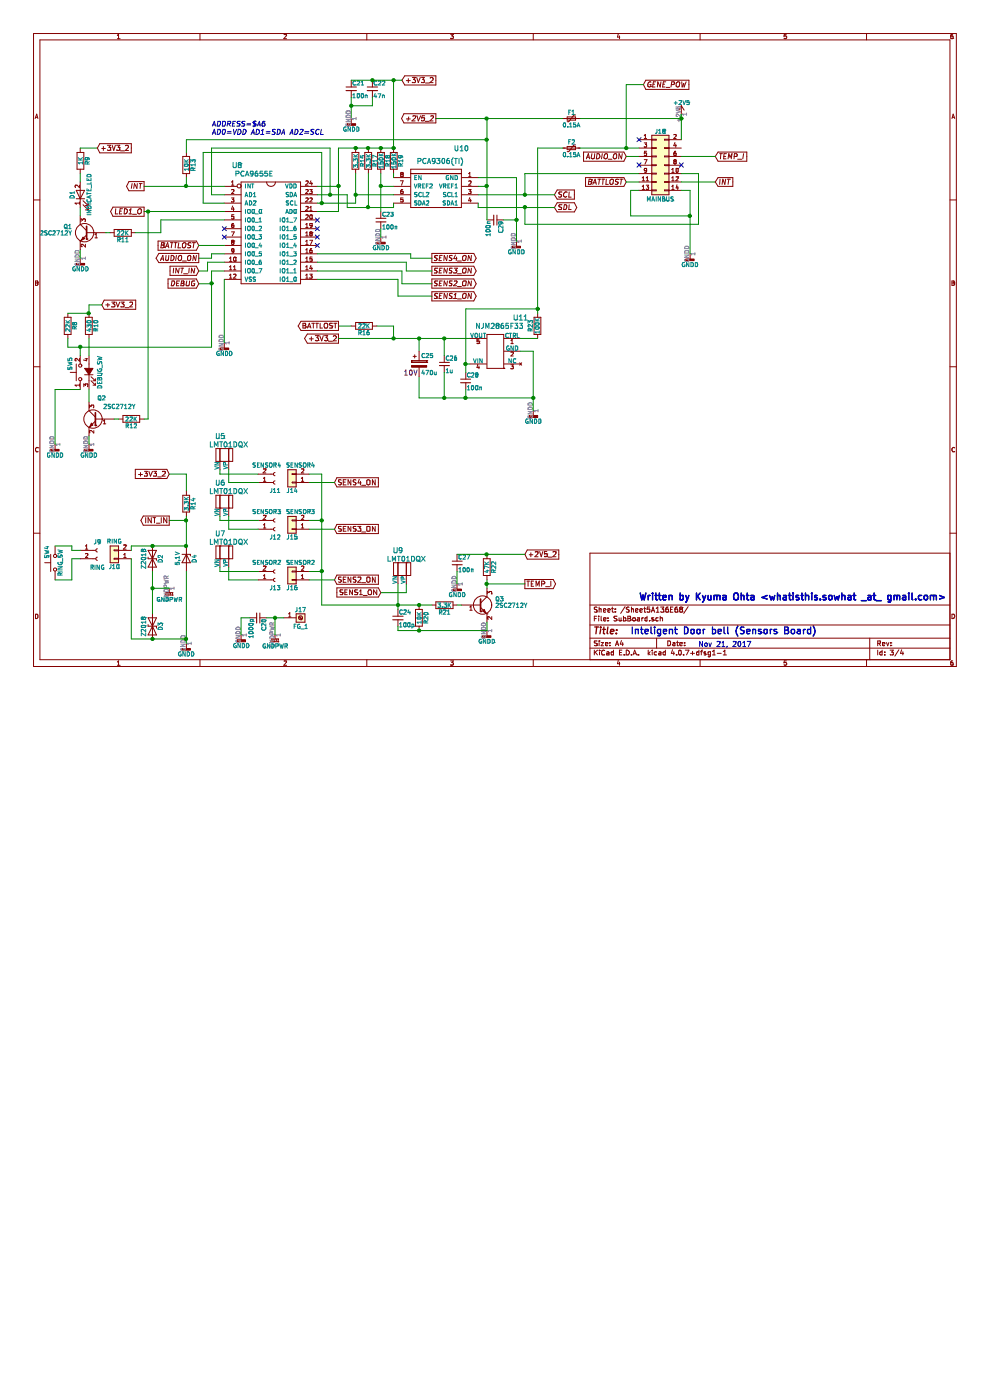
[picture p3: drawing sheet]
EESchema Schematic File Version 2
LIBS:power
LIBS:device
LIBS:switches
LIBS:relays
LIBS:motors
LIBS:transistors
LIBS:conn
LIBS:linear
LIBS:regul
LIBS:74xx
LIBS:cmos4000
LIBS:adc-dac
LIBS:memory
LIBS:xilinx
LIBS:microcontrollers
LIBS:dsp
LIBS:microchip
LIBS:analog_switches
LIBS:motorola
LIBS:texas
LIBS:intel
LIBS:audio
LIBS:interface
LIBS:digital-audio
LIBS:philips
LIBS:display
LIBS:cypress
LIBS:siliconi
LIBS:opto
LIBS:atmel
LIBS:contrib
LIBS:valves
LIBS:PIC32
LIBS:Doorbell_Pic32-cache
EELAYER 25 0
EELAYER END
$Descr A4 11693 8268
encoding utf-8
Sheet 3 4
Title ""
Date ""
Rev ""
Comp ""
Comment1 ""
Comment2 ""
Comment3 ""
Comment4 ""
$EndDescr
$Comp
L R R18
U 1 1
P 4500 1900
F 0 "R18" V 4580 1900 50  0000 C CNN
F 1 "150K" V 4500 1900 50  0000 C CNN
F 2 "Resistors_SMD:R_0805_HandSoldering" V 4430 1900 50  0001 C CNN
F 3 "" H 4500 1900 50  0001 C CNN
	1    4500 1900
	1    0    0    -1  
$EndComp
$Comp
L R R15
U 1 1
P 4200 1900
F 0 "R15" V 4280 1900 50  0000 C CNN
F 1 "3.3K" V 4200 1900 50  0000 C CNN
F 2 "Resistors_SMD:R_0805_HandSoldering" V 4130 1900 50  0001 C CNN
F 3 "" H 4200 1900 50  0001 C CNN
	1    4200 1900
	1    0    0    -1  
$EndComp
Text GLabel 6550 2450 2    60   BiDi Italic 0
SDL
$Comp
L PCA9655E U8
U 1 1
P 3200 2050
F 0 "U8" H 2800 2150 60  0000 C CNN
F 1 "PCA9655E" H 3000 2050 60  0000 C CNN
F 2 "SMD_Packages:SOIC-24" H 3000 2050 60  0001 C CNN
F 3 "" H 3000 2050 60  0001 C CNN
	1    3200 2050
	1    0    0    -1  
$EndComp
$Comp
L PCA9306(TI) U10
U 1 1
P 5150 1850
F 0 "U10" H 4850 1950 60  0000 C CNN
F 1 "PCA9306(TI)" H 5100 1800 60  0000 C CNN
F 2 "divers:SSOP8_0.65" H 5100 1800 60  0001 C CNN
F 3 "" H 5100 1800 60  0001 C CNN
	1    5150 1850
	-1   0    0    -1  
$EndComp
$Comp
L R R19
U 1 1
P 4650 1900
F 0 "R19" V 4730 1900 50  0000 C CNN
F 1 "150K" V 4650 1900 50  0000 C CNN
F 2 "Resistors_SMD:R_0805_HandSoldering" V 4580 1900 50  0001 C CNN
F 3 "" H 4650 1900 50  0001 C CNN
	1    4650 1900
	1    0    0    -1  
$EndComp
$Comp
L R R17
U 1 1
P 4350 1900
F 0 "R17" V 4430 1900 50  0000 C CNN
F 1 "3.3K" V 4350 1900 50  0000 C CNN
F 2 "Resistors_SMD:R_0805_HandSoldering" V 4280 1900 50  0001 C CNN
F 3 "" H 4350 1900 50  0001 C CNN
	1    4350 1900
	1    0    0    -1  
$EndComp
$Comp
L GNDD #PWR027
U 1 1
P 2650 4050
F 0 "#PWR027" H 2650 3800 50  0001 C CNN
F 1 "GNDD" H 2650 3925 50  0000 C CNN
F 2 "" H 2650 4050 50  0001 C CNN
F 3 "" H 2650 4050 50  0001 C CNN
	1    2650 4050
	1    0    0    -1  
$EndComp
$Comp
L GNDD #PWR028
U 1 1
P 6100 2850
F 0 "#PWR028" H 6100 2600 50  0001 C CNN
F 1 "GNDD" H 6100 2725 50  0000 C CNN
F 2 "" H 6100 2850 50  0001 C CNN
F 3 "" H 6100 2850 50  0001 C CNN
	1    6100 2850
	1    0    0    -1  
$EndComp
Text GLabel 6550 2300 2    60   Input Italic 0
SCL
$Comp
L C_Small C29
U 1 1
P 5850 2600
F 0 "C29" H 5860 2670 50  0000 L CNN
F 1 "100n" H 5860 2520 50  0000 L CNN
F 2 "Capacitors_SMD:C_0805_HandSoldering" H 5850 2600 50  0001 C CNN
F 3 "" H 5850 2600 50  0001 C CNN
	1    5850 2600
	0    1    1    0   
$EndComp
$Comp
L +2V5 #PWR029
U 1 1
P 8050 1350
F 0 "#PWR029" H 8050 1200 50  0001 C CNN
F 1 "+2V5" H 8050 1490 50  0000 C CNN
F 2 "" H 8050 1350 50  0001 C CNN
F 3 "" H 8050 1350 50  0001 C CNN
	1    8050 1350
	1    0    0    -1  
$EndComp
$Comp
L GNDD #PWR030
U 1 1
P 4500 2800
F 0 "#PWR030" H 4500 2550 50  0001 C CNN
F 1 "GNDD" H 4500 2675 50  0000 C CNN
F 2 "" H 4500 2800 50  0001 C CNN
F 3 "" H 4500 2800 50  0001 C CNN
	1    4500 2800
	1    0    0    -1  
$EndComp
$Comp
L C_Small C23
U 1 1
P 4500 2600
F 0 "C23" H 4510 2670 50  0000 L CNN
F 1 "100n" H 4510 2520 50  0000 L CNN
F 2 "Capacitors_SMD:C_0805_HandSoldering" H 4500 2600 50  0001 C CNN
F 3 "" H 4500 2600 50  0001 C CNN
	1    4500 2600
	1    0    0    -1  
$EndComp
$Comp
L C_Small C21
U 1 1
P 4150 1050
F 0 "C21" H 4160 1120 50  0000 L CNN
F 1 "100n" H 4160 970 50  0000 L CNN
F 2 "Capacitors_SMD:C_0805_HandSoldering" H 4150 1050 50  0001 C CNN
F 3 "" H 4150 1050 50  0001 C CNN
	1    4150 1050
	1    0    0    -1  
$EndComp
$Comp
L NJM2865F33 U11
U 1 1
P 5800 3850
F 0 "U11" H 5450 3950 60  0000 C CNN
F 1 "NJM2865F33" H 5700 3850 60  0000 C CNN
F 2 "TO_SOT_Packages_SMD:SOT-23-5" H 5700 3850 60  0001 C CNN
F 3 "" H 5700 3850 60  0001 C CNN
	1    5800 3850
	-1   0    0    -1  
$EndComp
$Comp
L GNDD #PWR031
U 1 1
P 6300 4850
F 0 "#PWR031" H 6300 4600 50  0001 C CNN
F 1 "GNDD" H 6300 4725 50  0000 C CNN
F 2 "" H 6300 4850 50  0001 C CNN
F 3 "" H 6300 4850 50  0001 C CNN
	1    6300 4850
	1    0    0    -1  
$EndComp
$Comp
L C_Small C26
U 1 1
P 5250 4300
F 0 "C26" H 5260 4370 50  0000 L CNN
F 1 "1u" H 5260 4220 50  0000 L CNN
F 2 "Capacitors_SMD:C_0805_HandSoldering" H 5250 4300 50  0001 C CNN
F 3 "" H 5250 4300 50  0001 C CNN
	1    5250 4300
	1    0    0    -1  
$EndComp
$Comp
L C_Small C28
U 1 1
P 5500 4500
F 0 "C28" H 5510 4570 50  0000 L CNN
F 1 "100n" H 5510 4420 50  0000 L CNN
F 2 "Capacitors_SMD:C_0805_HandSoldering" H 5500 4500 50  0001 C CNN
F 3 "" H 5500 4500 50  0001 C CNN
	1    5500 4500
	1    0    0    -1  
$EndComp
$Comp
L CP C25
U 1 1
P 4950 4300
F 0 "C25" H 4975 4400 50  0000 L CNN
F 1 "470u" H 4975 4200 50  0000 L CNN
F 2 "Capacitors_THT:CP_Radial_D6.3mm_P2.50mm" H 4988 4150 50  0001 C CNN
F 3 "" H 4950 4300 50  0001 C CNN
F 4 "10V" H 4850 4200 60  0000 C CNN "Voltage"
	1    4950 4300
	1    0    0    -1  
$EndComp
$Comp
L R R23
U 1 1
P 6350 3850
F 0 "R23" V 6430 3850 50  0000 C CNN
F 1 "100K" V 6350 3850 50  0000 C CNN
F 2 "Resistors_SMD:R_0805_HandSoldering" V 6280 3850 50  0001 C CNN
F 3 "" H 6350 3850 50  0001 C CNN
	1    6350 3850
	-1   0    0    1   
$EndComp
$Comp
L C_Small C22
U 1 1
P 4400 1050
F 0 "C22" H 4410 1120 50  0000 L CNN
F 1 "47n" H 4410 970 50  0000 L CNN
F 2 "Capacitors_SMD:C_0805_HandSoldering" H 4400 1050 50  0001 C CNN
F 3 "" H 4400 1050 50  0001 C CNN
	1    4400 1050
	1    0    0    -1  
$EndComp
Text GLabel 2350 2900 0    60   Input Italic 0
BATTLOST
Text GLabel 2350 3050 0    60   Output Italic 0
AUDIO_ON
Text GLabel 2350 3200 0    60   Input Italic 0
INT_IN
Text GLabel 2350 3350 0    60   Input Italic 0
DEBUG
Text GLabel 1700 2500 0    60   Output Italic 0
LED1_O
Text GLabel 5100 3500 2    60   Output Italic 0
SENS1_ON
Text GLabel 5100 3350 2    60   Output Italic 0
SENS2_ON
Text GLabel 5100 3200 2    60   Output Italic 0
SENS3_ON
Text GLabel 5100 3050 2    60   Output Italic 0
SENS4_ON
Text GLabel 1700 2200 0    60   Output Italic 0
INT
Text Notes 2500 1600 0    60   Italic 0
ADDRESS=$A6\nAD0=VDD AD1=SDA AD2=SCL
NoConn ~ 3750 2600
NoConn ~ 3750 2700
NoConn ~ 3750 2800
NoConn ~ 3750 2900
NoConn ~ 2650 2800
NoConn ~ 2650 2700
Text GLabel 7600 1000 2    60   Input Italic 0
GENE_POW
$Comp
L Conn_02x07_Odd_Even J18
U 1 1
P 7750 1950
F 0 "J18" H 7800 2350 50  0000 C CNN
F 1 "MAINBUS" H 7800 1550 50  0000 C CNN
F 2 "" H 7750 1950 50  0001 C CNN
F 3 "" H 7750 1950 50  0001 C CNN
	1    7750 1950
	1    0    0    -1  
$EndComp
$Comp
L Polyfuse_Small F1
U 1 1
P 6750 1400
F 0 "F1" V 6675 1400 50  0000 C CNN
F 1 "0.15A" V 6825 1400 50  0000 C CNN
F 2 "" H 6800 1200 50  0001 L CNN
F 3 "" H 6750 1400 50  0001 C CNN
	1    6750 1400
	0    1    1    0   
$EndComp
$Comp
L Polyfuse_Small F2
U 1 1
P 6750 1750
F 0 "F2" V 6675 1750 50  0000 C CNN
F 1 "0.15A" V 6825 1750 50  0000 C CNN
F 2 "" H 6800 1550 50  0001 L CNN
F 3 "" H 6750 1750 50  0001 C CNN
	1    6750 1750
	0    1    1    0   
$EndComp
Text GLabel 8450 1850 2    60   Input Italic 0
TEMP_I
Text GLabel 8450 2150 2    60   Input Italic 0
INT
$Comp
L GNDD #PWR032
U 1 1
P 8150 3000
F 0 "#PWR032" H 8150 2750 50  0001 C CNN
F 1 "GNDD" H 8150 2875 50  0000 C CNN
F 2 "" H 8150 3000 50  0001 C CNN
F 3 "" H 8150 3000 50  0001 C CNN
	1    8150 3000
	1    0    0    -1  
$EndComp
Text GLabel 7400 2150 0    60   Input Italic 0
BATTLOST
Text GLabel 7400 1850 0    60   Input Italic 0
AUDIO_ON
NoConn ~ 8050 1950
NoConn ~ 7550 1950
NoConn ~ 7550 1650
Text GLabel 5150 1400 0    60   Output Italic 0
+2V5_2
$Comp
L 2SC2712Y Q3
U 1 1
P 5600 7150
F 0 "Q3" H 5850 7225 50  0000 L CNN
F 1 "2SC2712Y" H 5850 7150 50  0000 L CNN
F 2 "TO_SOT_Packages_SMD:SC-59_Handsoldering" H 5850 7075 50  0001 L CIN
F 3 "" H 5650 7150 50  0001 L CNN
	1    5600 7150
	1    0    0    -1  
$EndComp
$Comp
L GNDD #PWR033
U 1 1
P 5750 7450
F 0 "#PWR033" H 5750 7200 50  0001 C CNN
F 1 "GNDD" H 5750 7325 50  0000 C CNN
F 2 "" H 5750 7450 50  0001 C CNN
F 3 "" H 5750 7450 50  0001 C CNN
	1    5750 7450
	1    0    0    -1  
$EndComp
$Comp
L R R22
U 1 1
P 5750 6700
F 0 "R22" V 5830 6700 50  0000 C CNN
F 1 "47K" V 5750 6700 50  0000 C CNN
F 2 "" V 5680 6700 50  0001 C CNN
F 3 "" H 5750 6700 50  0001 C CNN
	1    5750 6700
	1    0    0    -1  
$EndComp
$Comp
L R R20
U 1 1
P 4950 7300
F 0 "R20" V 5030 7300 50  0000 C CNN
F 1 "10K" V 4950 7300 50  0000 C CNN
F 2 "" V 4880 7300 50  0001 C CNN
F 3 "" H 4950 7300 50  0001 C CNN
	1    4950 7300
	1    0    0    -1  
$EndComp
$Comp
L R R21
U 1 1
P 5250 7150
F 0 "R21" V 5330 7150 50  0000 C CNN
F 1 "3.3K" V 5250 7150 50  0000 C CNN
F 2 "" V 5180 7150 50  0001 C CNN
F 3 "" H 5250 7150 50  0001 C CNN
	1    5250 7150
	0    1    1    0   
$EndComp
$Comp
L C_Small C24
U 1 1
P 4700 7300
F 0 "C24" H 4710 7370 50  0000 L CNN
F 1 "100p" H 4710 7220 50  0000 L CNN
F 2 "" H 4700 7300 50  0001 C CNN
F 3 "" H 4700 7300 50  0001 C CNN
	1    4700 7300
	1    0    0    -1  
$EndComp
$Comp
L C_Small C27
U 1 1
P 5400 6650
F 0 "C27" H 5410 6720 50  0000 L CNN
F 1 "100n" H 5410 6570 50  0000 L CNN
F 2 "" H 5400 6650 50  0001 C CNN
F 3 "" H 5400 6650 50  0001 C CNN
	1    5400 6650
	1    0    0    -1  
$EndComp
Text GLabel 6200 6900 2    60   Output ~ 0
TEMP_I
Text GLabel 6200 6550 2    60   Input ~ 0
+2V5_2
$Comp
L GNDD #PWR034
U 1 1
P 5400 6900
F 0 "#PWR034" H 5400 6650 50  0001 C CNN
F 1 "GNDD" H 5400 6775 50  0000 C CNN
F 2 "" H 5400 6900 50  0001 C CNN
F 3 "" H 5400 6900 50  0001 C CNN
	1    5400 6900
	1    0    0    -1  
$EndComp
$Comp
L LMT01DQX U9
U 1 1
P 4750 6600
F 0 "U9" H 4700 6700 60  0000 C CNN
F 1 "LMT01DQX" H 4800 6600 60  0000 C CNN
F 2 "TO_SOT_Packages_THT:TO-92-2pin_Inline_Wide" H 5200 6400 60  0001 C CNN
F 3 "" H 4850 6600 60  0001 C CNN
	1    4750 6600
	1    0    0    -1  
$EndComp
$Comp
L LMT01DQX U5
U 1 1
P 2650 5250
F 0 "U5" H 2600 5350 60  0000 C CNN
F 1 "LMT01DQX" H 2700 5250 60  0000 C CNN
F 2 "TO_SOT_Packages_THT:TO-92-2pin_Inline_Wide" H 3100 5050 60  0001 C CNN
F 3 "" H 2750 5250 60  0001 C CNN
	1    2650 5250
	1    0    0    -1  
$EndComp
$Comp
L LMT01DQX U6
U 1 1
P 2650 5800
F 0 "U6" H 2600 5900 60  0000 C CNN
F 1 "LMT01DQX" H 2700 5800 60  0000 C CNN
F 2 "TO_SOT_Packages_THT:TO-92-2pin_Inline_Wide" H 3100 5600 60  0001 C CNN
F 3 "" H 2750 5800 60  0001 C CNN
	1    2650 5800
	1    0    0    -1  
$EndComp
$Comp
L LMT01DQX U7
U 1 1
P 2650 6400
F 0 "U7" H 2600 6500 60  0000 C CNN
F 1 "LMT01DQX" H 2700 6400 60  0000 C CNN
F 2 "TO_SOT_Packages_THT:TO-92-2pin_Inline_Wide" H 3100 6200 60  0001 C CNN
F 3 "" H 2750 6400 60  0001 C CNN
	1    2650 6400
	1    0    0    -1  
$EndComp
Text GLabel 4500 7000 0    60   Input ~ 0
SENS1_ON
Text GLabel 3950 6850 2    60   Input ~ 0
SENS2_ON
Text GLabel 3950 6250 2    60   Input ~ 0
SENS3_ON
Text GLabel 3950 5700 2    60   Input ~ 0
SENS4_ON
$Comp
L Conn_01x02 J16
U 1 1
P 3450 6850
F 0 "J16" H 3450 6950 50  0000 C CNN
F 1 "SENSOR2" H 3350 6650 50  0000 C CNN
F 2 "" H 3450 6850 50  0001 C CNN
F 3 "" H 3450 6850 50  0001 C CNN
	1    3450 6850
	-1   0    0    1   
$EndComp
$Comp
L Conn_01x02 J15
U 1 1
P 3450 6250
F 0 "J15" H 3450 6350 50  0000 C CNN
F 1 "SENSOR3" H 3350 6050 50  0000 C CNN
F 2 "" H 3450 6250 50  0001 C CNN
F 3 "" H 3450 6250 50  0001 C CNN
	1    3450 6250
	-1   0    0    1   
$EndComp
$Comp
L Conn_01x02 J14
U 1 1
P 3450 5700
F 0 "J14" H 3450 5800 50  0000 C CNN
F 1 "SENSOR4" H 3350 5500 50  0000 C CNN
F 2 "" H 3450 5700 50  0001 C CNN
F 3 "" H 3450 5700 50  0001 C CNN
	1    3450 5700
	-1   0    0    1   
$EndComp
$Comp
L Conn_01x02_Female J11
U 1 1
P 3250 5700
F 0 "J11" H 3250 5800 50  0000 C CNN
F 1 "SENSOR4" H 3150 5500 50  0000 C CNN
F 2 "" H 3250 5700 50  0001 C CNN
F 3 "" H 3250 5700 50  0001 C CNN
	1    3250 5700
	1    0    0    1   
$EndComp
$Comp
L Conn_01x02_Female J12
U 1 1
P 3250 6250
F 0 "J12" H 3250 6350 50  0000 C CNN
F 1 "SENSOR3" H 3150 6050 50  0000 C CNN
F 2 "" H 3250 6250 50  0001 C CNN
F 3 "" H 3250 6250 50  0001 C CNN
	1    3250 6250
	1    0    0    1   
$EndComp
$Comp
L Conn_01x02_Female J13
U 1 1
P 3250 6850
F 0 "J13" H 3250 6950 50  0000 C CNN
F 1 "SENSOR2" H 3150 6650 50  0000 C CNN
F 2 "" H 3250 6850 50  0001 C CNN
F 3 "" H 3250 6850 50  0001 C CNN
	1    3250 6850
	1    0    0    1   
$EndComp
$Comp
L SW_Push_LED SW5
U 1 1
P 1050 4400
F 0 "SW5" H 1075 4625 50  0000 L CNN
F 1 "DEBUG_SW" H 1050 4275 50  0000 C CNN
F 2 "" H 1050 4700 50  0001 C CNN
F 3 "" H 1050 4700 50  0001 C CNN
	1    1050 4400
	0    -1   -1   0   
$EndComp
$Comp
L SW_Push SW4
U 1 1
P 650 6650
F 0 "SW4" H 700 6750 50  0000 L CNN
F 1 "RING_SW" H 650 6590 50  0000 C CNN
F 2 "" H 650 6850 50  0001 C CNN
F 3 "" H 650 6850 50  0001 C CNN
	1    650  6650
	0    -1   -1   0   
$EndComp
$Comp
L D_TVS D2
U 1 1
P 1800 6600
F 0 "D2" H 1800 6700 50  0000 C CNN
F 1 "Z2018" H 1800 6500 50  0000 C CNN
F 2 "" H 1800 6600 50  0001 C CNN
F 3 "" H 1800 6600 50  0001 C CNN
	1    1800 6600
	0    1    1    0   
$EndComp
$Comp
L D_TVS D3
U 1 1
P 1800 7400
F 0 "D3" H 1800 7500 50  0000 C CNN
F 1 "Z2018" H 1800 7300 50  0000 C CNN
F 2 "" H 1800 7400 50  0001 C CNN
F 3 "" H 1800 7400 50  0001 C CNN
	1    1800 7400
	0    1    1    0   
$EndComp
$Comp
L D_Zener D4
U 1 1
P 2200 6600
F 0 "D4" H 2200 6700 50  0000 C CNN
F 1 "5.1V" H 2200 6500 50  0000 C CNN
F 2 "" H 2200 6600 50  0001 C CNN
F 3 "" H 2200 6600 50  0001 C CNN
	1    2200 6600
	0    1    1    0   
$EndComp
$Comp
L Conn_01x02_Female J9
U 1 1
P 1150 6500
F 0 "J9" H 1150 6600 50  0000 C CNN
F 1 "RING" H 1150 6300 50  0000 C CNN
F 2 "" H 1150 6500 50  0001 C CNN
F 3 "" H 1150 6500 50  0001 C CNN
	1    1150 6500
	1    0    0    -1  
$EndComp
$Comp
L Conn_01x02 J10
U 1 1
P 1350 6600
F 0 "J10" H 1350 6700 50  0000 C CNN
F 1 "RING" H 1350 6400 50  0000 C CNN
F 2 "" H 1350 6600 50  0001 C CNN
F 3 "" H 1350 6600 50  0001 C CNN
	1    1350 6600
	-1   0    0    1   
$EndComp
$Comp
L GNDPWR #PWR035
U 1 1
P 2000 6950
F 0 "#PWR035" H 2000 6750 50  0001 C CNN
F 1 "GNDPWR" H 2000 6820 50  0000 C CNN
F 2 "" H 2000 6900 50  0001 C CNN
F 3 "" H 2000 6900 50  0001 C CNN
	1    2000 6950
	1    0    0    -1  
$EndComp
$Comp
L GNDD #PWR036
U 1 1
P 2200 7600
F 0 "#PWR036" H 2200 7350 50  0001 C CNN
F 1 "GNDD" H 2200 7475 50  0000 C CNN
F 2 "" H 2200 7600 50  0001 C CNN
F 3 "" H 2200 7600 50  0001 C CNN
	1    2200 7600
	1    0    0    -1  
$EndComp
$Comp
L R R14
U 1 1
P 2200 5950
F 0 "R14" V 2280 5950 50  0000 C CNN
F 1 "3.3K" V 2200 5950 50  0000 C CNN
F 2 "" V 2130 5950 50  0001 C CNN
F 3 "" H 2200 5950 50  0001 C CNN
	1    2200 5950
	1    0    0    -1  
$EndComp
Text GLabel 2000 6150 0    60   Output ~ 0
INT_IN
Text GLabel 4000 4000 0    60   Output ~ 0
+3V3_2
Text GLabel 2000 5600 0    60   Input ~ 0
+3V3_2
$Comp
L 2SC2712Y Q2
U 1 1
P 1200 4950
F 0 "Q2" H 1150 5200 50  0000 L CNN
F 1 "2SC2712Y" H 800 5100 50  0000 L CNN
F 2 "TO_SOT_Packages_SMD:SC-59_Handsoldering" H 1450 4875 50  0001 L CIN
F 3 "" H 1250 4950 50  0001 L CNN
	1    1200 4950
	-1   0    0    -1  
$EndComp
$Comp
L GNDD #PWR037
U 1 1
P 1050 5250
F 0 "#PWR037" H 1050 5000 50  0001 C CNN
F 1 "GNDD" H 1050 5125 50  0000 C CNN
F 2 "" H 1050 5250 50  0001 C CNN
F 3 "" H 1050 5250 50  0001 C CNN
	1    1050 5250
	1    0    0    -1  
$EndComp
$Comp
L GNDD #PWR038
U 1 1
P 650 5250
F 0 "#PWR038" H 650 5000 50  0001 C CNN
F 1 "GNDD" H 650 5125 50  0000 C CNN
F 2 "" H 650 5250 50  0001 C CNN
F 3 "" H 650 5250 50  0001 C CNN
	1    650  5250
	1    0    0    -1  
$EndComp
$Comp
L R R10
U 1 1
P 1050 3850
F 0 "R10" V 1130 3850 50  0000 C CNN
F 1 "430" V 1050 3850 50  0000 C CNN
F 2 "" V 980 3850 50  0001 C CNN
F 3 "" H 1050 3850 50  0001 C CNN
	1    1050 3850
	1    0    0    -1  
$EndComp
$Comp
L R R8
U 1 1
P 800 3850
F 0 "R8" V 880 3850 50  0000 C CNN
F 1 "22K" V 800 3850 50  0000 C CNN
F 2 "" V 730 3850 50  0001 C CNN
F 3 "" H 800 3850 50  0001 C CNN
	1    800  3850
	1    0    0    -1  
$EndComp
$Comp
L R R12
U 1 1
P 1550 4950
F 0 "R12" V 1630 4950 50  0000 C CNN
F 1 "22K" V 1550 4950 50  0000 C CNN
F 2 "" V 1480 4950 50  0001 C CNN
F 3 "" H 1550 4950 50  0001 C CNN
	1    1550 4950
	0    1    1    0   
$EndComp
Text GLabel 1200 3600 2    60   Input ~ 0
+3V3_2
$Comp
L 2SC2712Y Q1
U 1 1
P 1100 2750
F 0 "Q1" H 1350 2825 50  0000 L CNN
F 1 "2SC2712Y" H 1350 2750 50  0000 L CNN
F 2 "TO_SOT_Packages_SMD:SC-59_Handsoldering" H 1350 2675 50  0001 L CIN
F 3 "" H 1150 2750 50  0001 L CNN
	1    1100 2750
	-1   0    0    -1  
$EndComp
$Comp
L R R11
U 1 1
P 1450 2750
F 0 "R11" V 1530 2750 50  0000 C CNN
F 1 "22K" V 1450 2750 50  0000 C CNN
F 2 "" V 1380 2750 50  0001 C CNN
F 3 "" H 1450 2750 50  0001 C CNN
	1    1450 2750
	0    1    1    0   
$EndComp
$Comp
L R R9
U 1 1
P 950 1900
F 0 "R9" V 1030 1900 50  0000 C CNN
F 1 "1K" V 950 1900 50  0000 C CNN
F 2 "" V 880 1900 50  0001 C CNN
F 3 "" H 950 1900 50  0001 C CNN
	1    950  1900
	1    0    0    -1  
$EndComp
$Comp
L LED D1
U 1 1
P 950 2300
F 0 "D1" H 950 2400 50  0000 C CNN
F 1 "INDICATE_LED" H 950 2200 50  0000 C CNN
F 2 "" H 950 2300 50  0001 C CNN
F 3 "" H 950 2300 50  0001 C CNN
	1    950  2300
	0    -1   -1   0   
$EndComp
Text GLabel 1150 1750 2    60   Input ~ 0
+3V3_2
$Comp
L GNDD #PWR039
U 1 1
P 950 3050
F 0 "#PWR039" H 950 2800 50  0001 C CNN
F 1 "GNDD" H 950 2925 50  0000 C CNN
F 2 "" H 950 3050 50  0001 C CNN
F 3 "" H 950 3050 50  0001 C CNN
	1    950  3050
	1    0    0    -1  
$EndComp
$Comp
L GNDD #PWR040
U 1 1
P 2850 7500
F 0 "#PWR040" H 2850 7250 50  0001 C CNN
F 1 "GNDD" H 2850 7375 50  0000 C CNN
F 2 "" H 2850 7500 50  0001 C CNN
F 3 "" H 2850 7500 50  0001 C CNN
	1    2850 7500
	1    0    0    -1  
$EndComp
$Comp
L GNDPWR #PWR041
U 1 1
P 3250 7500
F 0 "#PWR041" H 3250 7300 50  0001 C CNN
F 1 "GNDPWR" H 3250 7370 50  0000 C CNN
F 2 "" H 3250 7450 50  0001 C CNN
F 3 "" H 3250 7450 50  0001 C CNN
	1    3250 7500
	1    0    0    -1  
$EndComp
$Comp
L C_Small C20
U 1 1
P 3050 7300
F 0 "C20" H 3060 7370 50  0000 L CNN
F 1 "1000p" H 3060 7220 50  0000 L CNN
F 2 "" H 3050 7300 50  0001 C CNN
F 3 "" H 3050 7300 50  0001 C CNN
	1    3050 7300
	0    1    1    0   
$EndComp
$Comp
L Screw_Terminal_01x01 J17
U 1 1
P 3550 7300
F 0 "J17" H 3550 7400 50  0000 C CNN
F 1 "FG_1" H 3550 7200 50  0000 C CNN
F 2 "" H 3550 7300 50  0001 C CNN
F 3 "" H 3550 7300 50  0001 C CNN
	1    3550 7300
	1    0    0    -1  
$EndComp
$Comp
L R R16
U 1 1
P 4300 3850
F 0 "R16" V 4380 3850 50  0000 C CNN
F 1 "22K" V 4300 3850 50  0000 C CNN
F 2 "Resistors_SMD:R_0805_HandSoldering" V 4230 3850 50  0001 C CNN
F 3 "" H 4300 3850 50  0001 C CNN
	1    4300 3850
	0    1    1    0   
$EndComp
Text GLabel 4000 3850 0    60   Output ~ 0
BATTLOST
$Comp
L R R13
U 1 1
P 2200 1950
F 0 "R13" V 2280 1950 50  0000 C CNN
F 1 "10K" V 2200 1950 50  0000 C CNN
F 2 "" V 2130 1950 50  0001 C CNN
F 3 "" H 2200 1950 50  0001 C CNN
	1    2200 1950
	1    0    0    -1  
$EndComp
Text GLabel 4750 950  2    60   Input ~ 0
+3V3_2
Wire Wire Line
	4200 2300 4650 2300
Wire Wire Line
	4200 2400 4200 2050
Wire Wire Line
	3750 2400 4200 2400
Wire Wire Line
	3750 2300 4100 2300
Wire Wire Line
	4100 2450 4650 2450
Wire Wire Line
	4650 2450 4650 2400
Wire Wire Line
	4650 2050 4650 2100
Wire Wire Line
	4650 2200 4500 2200
Wire Wire Line
	4500 2050 4500 2500
Wire Wire Line
	4350 2050 4350 2450
Connection ~ 4350 2450
Connection ~ 4200 2300
Wire Wire Line
	3750 2200 4000 2200
Wire Wire Line
	4000 1750 4000 2500
Wire Wire Line
	4650 4000 4650 3850
Wire Wire Line
	2500 1750 2500 2300
Wire Wire Line
	2500 2300 2650 2300
Wire Wire Line
	2400 1800 2400 2400
Wire Wire Line
	2400 2400 2650 2400
Wire Wire Line
	5650 2300 6550 2300
Wire Wire Line
	5650 2450 6550 2450
Wire Wire Line
	5650 2450 5650 2400
Wire Wire Line
	5650 2100 6100 2100
Wire Wire Line
	6100 2100 6100 2850
Wire Wire Line
	5750 2200 5650 2200
Wire Wire Line
	5750 1400 5750 2600
Wire Wire Line
	5950 2600 6100 2600
Connection ~ 6100 2600
Connection ~ 5750 2200
Wire Wire Line
	2650 3300 2650 4050
Connection ~ 4500 2200
Wire Wire Line
	4500 2700 4500 2800
Wire Wire Line
	4150 1150 4150 1400
Wire Wire Line
	3800 2400 3800 1800
Wire Wire Line
	3800 1800 2400 1800
Connection ~ 3800 2400
Wire Wire Line
	3900 2300 3900 1750
Wire Wire Line
	3900 1750 2500 1750
Connection ~ 3900 2300
Wire Wire Line
	4100 2300 4100 2450
Wire Wire Line
	5500 4300 5550 4300
Wire Wire Line
	5500 3650 5500 4400
Wire Wire Line
	4000 4000 5550 4000
Connection ~ 4000 2200
Connection ~ 4500 1750
Connection ~ 4350 1750
Connection ~ 4200 1750
Wire Wire Line
	5500 3650 6350 3650
Wire Wire Line
	6350 1750 6350 3700
Wire Wire Line
	6350 4000 6150 4000
Wire Wire Line
	6150 4150 6300 4150
Wire Wire Line
	6300 4150 6300 4850
Connection ~ 6300 4700
Wire Wire Line
	4950 4700 6300 4700
Wire Wire Line
	5250 4400 5250 4700
Wire Wire Line
	4950 4450 4950 4700
Connection ~ 5250 4700
Wire Wire Line
	4400 1150 4400 1250
Wire Wire Line
	4400 1250 4150 1250
Connection ~ 4650 4000
Connection ~ 4150 1250
Wire Wire Line
	1700 2500 2650 2500
Wire Wire Line
	2650 2900 2350 2900
Wire Wire Line
	2650 3000 2500 3000
Wire Wire Line
	2500 3000 2500 3050
Wire Wire Line
	2500 3050 2350 3050
Wire Wire Line
	2650 3100 2450 3100
Wire Wire Line
	2450 3100 2450 3200
Wire Wire Line
	2450 3200 2350 3200
Wire Wire Line
	2650 3200 2500 3200
Wire Wire Line
	2500 3200 2500 4100
Wire Wire Line
	2500 3350 2350 3350
Wire Wire Line
	3750 3300 4700 3300
Wire Wire Line
	4700 3300 4700 3500
Wire Wire Line
	4700 3500 5100 3500
Wire Wire Line
	5100 3350 4750 3350
Wire Wire Line
	4750 3350 4750 3200
Wire Wire Line
	4750 3200 3750 3200
Wire Wire Line
	5100 3200 4800 3200
Wire Wire Line
	4800 3200 4800 3100
Wire Wire Line
	4800 3100 3750 3100
Wire Wire Line
	3750 3000 4850 3000
Wire Wire Line
	4850 3000 4850 3050
Wire Wire Line
	4850 3050 5100 3050
Wire Wire Line
	1700 2200 2650 2200
Wire Wire Line
	8050 1350 8050 1650
Wire Wire Line
	6850 1750 7550 1750
Wire Wire Line
	7400 1750 7400 1000
Wire Wire Line
	7400 1000 7600 1000
Connection ~ 7400 1750
Wire Wire Line
	7550 2050 6200 2050
Wire Wire Line
	6200 2050 6200 2300
Connection ~ 6200 2300
Wire Wire Line
	8050 2050 8250 2050
Wire Wire Line
	8250 2050 8250 2650
Wire Wire Line
	8250 2650 6200 2650
Wire Wire Line
	6200 2650 6200 2450
Connection ~ 6200 2450
Wire Wire Line
	8050 1400 6850 1400
Connection ~ 8050 1400
Wire Wire Line
	5150 1400 6650 1400
Wire Wire Line
	8450 1850 8050 1850
Wire Wire Line
	8450 2150 8050 2150
Wire Wire Line
	7550 2250 7450 2250
Wire Wire Line
	7450 2250 7450 2550
Wire Wire Line
	7450 2550 8150 2550
Wire Wire Line
	8150 2250 8150 3000
Wire Wire Line
	8150 2250 8050 2250
Connection ~ 8150 2550
Wire Wire Line
	7550 2150 7400 2150
Wire Wire Line
	7550 1850 7400 1850
Connection ~ 4650 1750
Connection ~ 6350 3650
Wire Wire Line
	6650 1750 6350 1750
Wire Wire Line
	4000 1750 4650 1750
Connection ~ 5500 4300
Wire Wire Line
	5500 4600 5500 4700
Connection ~ 5500 4700
Connection ~ 5750 1400
Wire Wire Line
	5750 6850 5750 6950
Wire Wire Line
	5450 7150 5400 7150
Wire Wire Line
	3800 7150 5100 7150
Wire Wire Line
	4700 7450 5750 7450
Wire Wire Line
	5750 7450 5750 7350
Wire Wire Line
	5400 6550 6200 6550
Wire Wire Line
	4700 6900 4700 7200
Connection ~ 4950 7150
Wire Wire Line
	4700 7400 4700 7450
Connection ~ 4950 7450
Connection ~ 5750 6550
Wire Wire Line
	6200 6900 5750 6900
Connection ~ 5750 6900
Wire Wire Line
	5400 6900 5400 6750
Connection ~ 4700 7150
Wire Wire Line
	4800 6900 4800 7000
Wire Wire Line
	4800 7000 4500 7000
Wire Wire Line
	3800 5600 3800 7150
Wire Wire Line
	3800 6750 3650 6750
Wire Wire Line
	3800 6150 3650 6150
Connection ~ 3800 6750
Wire Wire Line
	3650 5700 3950 5700
Wire Wire Line
	3650 5600 3800 5600
Connection ~ 3800 6150
Wire Wire Line
	3950 6250 3650 6250
Wire Wire Line
	3950 6850 3650 6850
Wire Wire Line
	3050 5600 2600 5600
Wire Wire Line
	2600 5600 2600 5550
Wire Wire Line
	2700 5550 2700 5700
Wire Wire Line
	2700 5700 3050 5700
Wire Wire Line
	3050 6250 2700 6250
Wire Wire Line
	2700 6250 2700 6100
Wire Wire Line
	3050 6150 2600 6150
Wire Wire Line
	2600 6150 2600 6100
Wire Wire Line
	3050 6750 2600 6750
Wire Wire Line
	2600 6750 2600 6700
Wire Wire Line
	2700 6700 2700 6850
Wire Wire Line
	2700 6850 3050 6850
Wire Wire Line
	950  6500 850  6500
Wire Wire Line
	850  6500 850  6450
Wire Wire Line
	850  6450 650  6450
Wire Wire Line
	950  6600 850  6600
Wire Wire Line
	850  6600 850  6850
Wire Wire Line
	850  6850 650  6850
Wire Wire Line
	1550 6600 1550 7550
Wire Wire Line
	1550 7550 2200 7550
Wire Wire Line
	2200 6750 2200 7600
Connection ~ 1800 7550
Wire Wire Line
	2200 6450 1550 6450
Wire Wire Line
	1550 6450 1550 6500
Connection ~ 1800 6450
Wire Wire Line
	1800 6750 1800 7250
Wire Wire Line
	1800 6950 2000 6950
Connection ~ 1800 6950
Connection ~ 2200 7550
Wire Wire Line
	2200 6100 2200 6450
Wire Wire Line
	2200 6150 2000 6150
Connection ~ 2200 6150
Connection ~ 2200 6450
Wire Wire Line
	2200 5600 2200 5800
Wire Wire Line
	2000 5600 2200 5600
Wire Wire Line
	950  4200 950  4100
Wire Wire Line
	2500 4100 800  4100
Wire Wire Line
	800  4100 800  4000
Connection ~ 2500 3350
Connection ~ 950  4100
Wire Wire Line
	1050 4000 1050 4200
Wire Wire Line
	1050 4600 1050 4750
Wire Wire Line
	950  4600 650  4600
Wire Wire Line
	650  4600 650  5250
Wire Wire Line
	1050 5250 1050 5150
Wire Wire Line
	1400 4950 1350 4950
Wire Wire Line
	1750 4950 1750 2500
Connection ~ 1750 2500
Wire Wire Line
	1750 4950 1700 4950
Wire Wire Line
	800  3700 1050 3700
Wire Wire Line
	1200 3600 1050 3600
Wire Wire Line
	1050 3600 1050 3700
Connection ~ 1050 3700
Wire Wire Line
	2650 2600 1900 2600
Wire Wire Line
	1900 2600 1900 2750
Wire Wire Line
	1900 2750 1600 2750
Wire Wire Line
	1300 2750 1250 2750
Wire Wire Line
	950  2550 950  2450
Wire Wire Line
	950  2150 950  2050
Wire Wire Line
	1150 1750 950  1750
Wire Wire Line
	950  2950 950  3050
Wire Wire Line
	3250 7500 3250 7300
Wire Wire Line
	3150 7300 3350 7300
Wire Wire Line
	2950 7300 2850 7300
Wire Wire Line
	2850 7300 2850 7500
Connection ~ 3250 7300
Wire Wire Line
	4650 3850 4450 3850
Wire Wire Line
	4150 3850 4000 3850
Wire Wire Line
	2200 1800 2200 1650
Wire Wire Line
	2200 1650 5750 1650
Connection ~ 5750 1650
Wire Wire Line
	2200 2100 2200 2200
Connection ~ 2200 2200
Wire Wire Line
	4650 1750 4650 950 
Wire Wire Line
	4150 950  4750 950 
Connection ~ 4650 950 
$Comp
L GNDD #PWR042
U 1 1
P 4150 1400
F 0 "#PWR042" H 4150 1150 50  0001 C CNN
F 1 "GNDD" H 4150 1275 50  0000 C CNN
F 2 "" H 4150 1400 50  0001 C CNN
F 3 "" H 4150 1400 50  0001 C CNN
	1    4150 1400
	1    0    0    -1  
$EndComp
Wire Wire Line
	4000 2500 3750 2500
Connection ~ 4400 950 
Wire Wire Line
	5250 4200 5250 4000
Connection ~ 5250 4000
Wire Wire Line
	4950 4150 4950 4000
Connection ~ 4950 4000
Text Notes 7450 7500 0    79   ~ 16
Inteligent Door bell (Sensors Board)\n
Text Notes 8250 7650 0    60   ~ 0
Nov 21, 2017
Text Notes 7550 7100 0    79   ~ 16
Written by Kyuma Ohta <whatisthis.sowhat _at_ gmail.com>
Text Notes 7550 7100 0    79   ~ 16
Written by Kyuma Ohta <whatisthis.sowhat _at_ gmail.com>
$EndSCHEMATC
